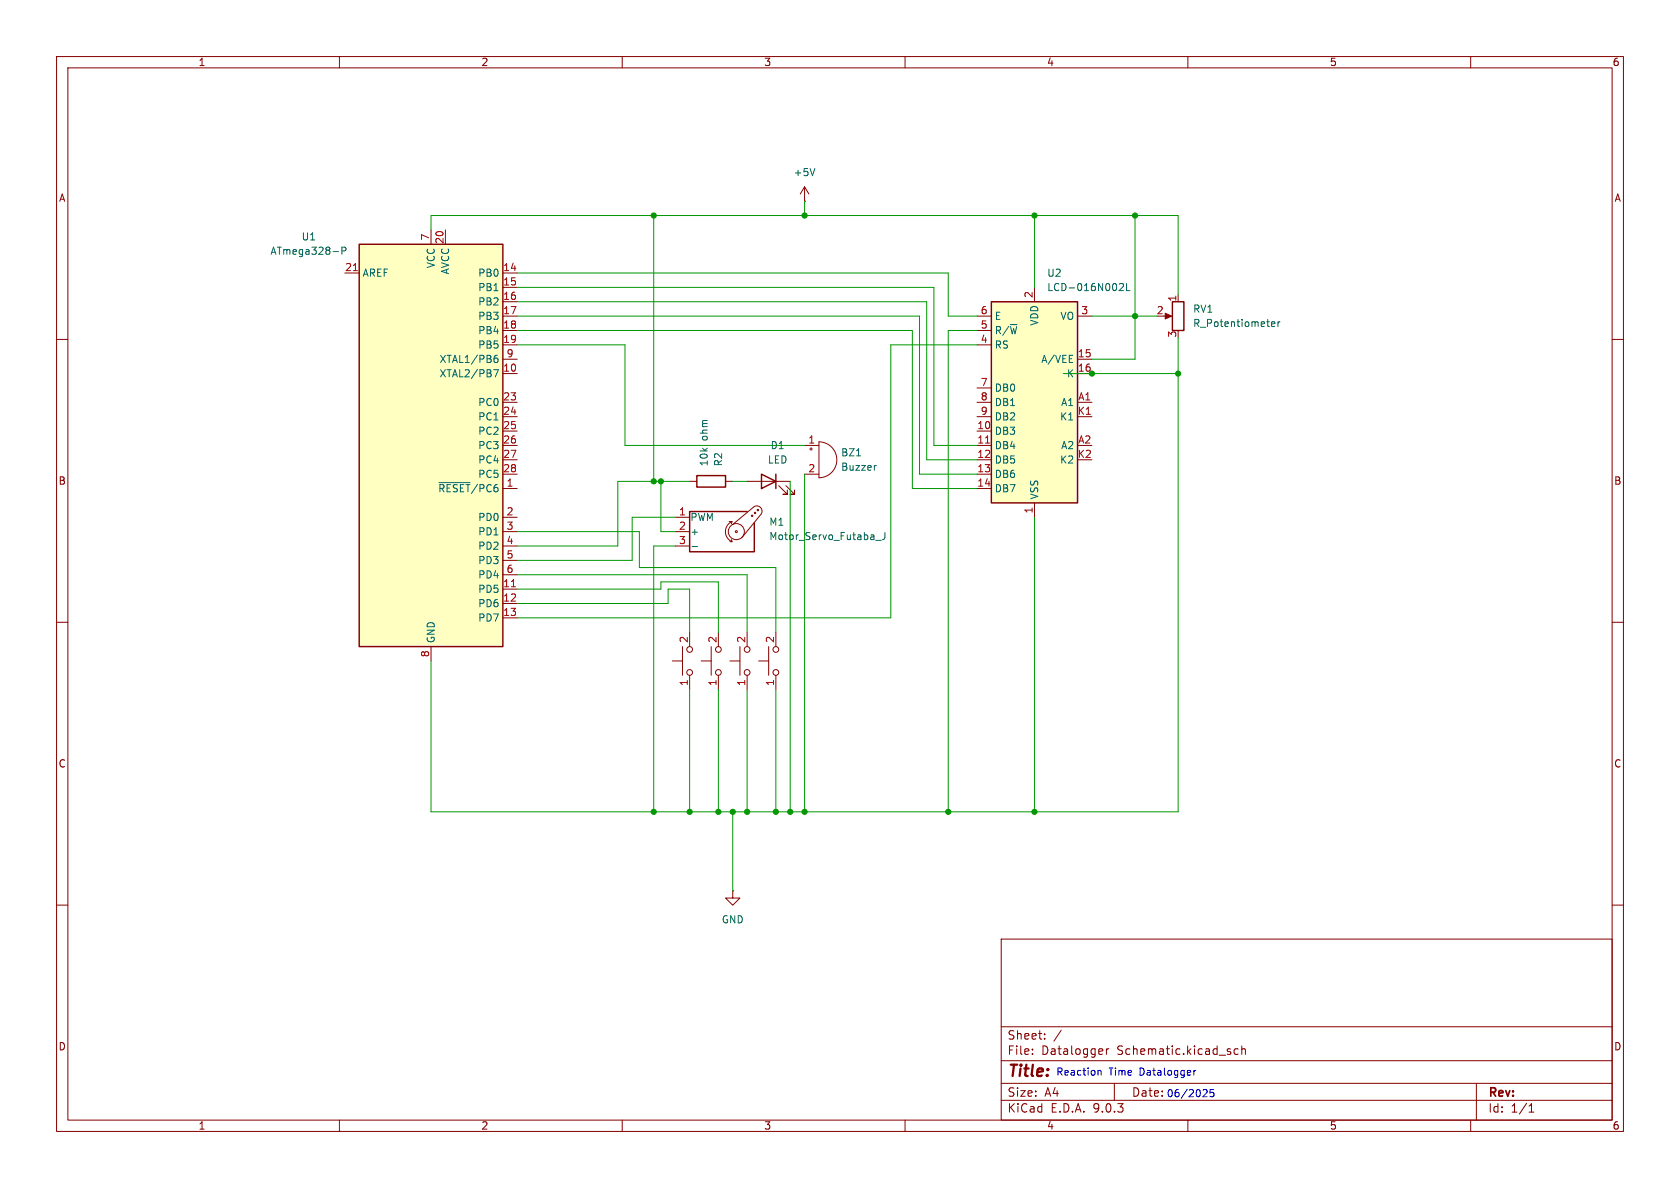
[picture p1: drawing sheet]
<svg xmlns="http://www.w3.org/2000/svg" width="297mm" height="210mm" viewBox="0 0 297 210" stroke-linecap="round" stroke-linejoin="round" font-family="sans-serif">
<g fill="none" stroke="#840000" stroke-width=".18">
<path d="M10 10h277v190h-277zM12 12h273v186h-273zM60 10v2M110 10v2M160 10v2M210 10v2M260 10v2M10 60h2M285 60h2M10 110h2M285 110h2M10 160h2"/>
<path d="M177 166h108v32h-108zM285 160h2M60 198v2M110 198v2M160 198v2M177 194.5h108M177 191.5h108M177 187.5h108M177 181.5h108M182.5 186.3v.1M182.5 185.5v.1M184.7 183.6v.1"/>
<path d="M184.7 182.8v.1M187.6 182.1l-1.3 2M195.6 185.4v1M196 185.4l-.3 .1-.1 .2M197 191.5v3M210 198v2M218.9 185.5l-.4-.1-.3 .3v.4l.1 .2h.6M219.5 185.5l.2-.1 .4 .1 .1 .9M219.5 184.9v1.5M260 198v2M261 191.5v6.5M270.3 196.6h.9"/>
<path d="M270.3 195.5l.4-.4v1.5"/>
</g>
<path d="M175.3 53.3h15.2v35.6h-15.2z" fill="#ffffc2"/>
<path d="M175.3 53.3h15.2v35.6h-15.2zM123.2 84.1h5.1v2h-5.1zM132.1 90.4h-10.2v7.1h11.4v-5" fill="none" stroke="#840000" stroke-width=".25"/>
<g fill="none" stroke="#840000" stroke-width=".18">
<path d="M172.7 55.9h2.6M172.7 58.4h2.6M182.9 50.8v2.5M190.5 55.9h2.5M172.7 61h2.6M172.7 68.6h2.6M172.7 71.1h2.6M172.7 73.7h2.6M172.7 76.2h2.6M172.7 78.7h2.6M190.5 71.1h2.5M190.5 73.7h2.5"/>
<path d="M190.5 63.5h2.5M190.5 66h2.5M119.4 91.4h2.5M119.4 94h2.5M119.4 96.5h2.5M121.9 85.1h1.3M128.3 85.1h1.2M128.9 92.2h.5M129 95.8h.4M129.3 95.4l.1 .4M129.4 92.2a1.94 1.94 0 0 0-1.2 1.8 1.94 1.94 0 0 0 1.2 1.8M129.4 92.2l-.1 .4"/>
<path d="M134.6 90.8a.94 .94 0 0 0-.2-1.1 .94 .94 0 0 0-1.1-.2l-3.8 3.2M134.6 90.8l-3.4 4.2M172.7 81.3h2.6M172.7 83.8h2.6M172.7 86.4h2.6M182.9 88.9v2.5M118.9 116.8h1.7M120.6 114.3v5.1M121.9 111.8v2.5M121.9 119.4v2.5M124 116.8h1.7M125.7 114.3v5.1"/>
<path d="M127 111.8v2.5M127 119.4v2.5M134.1 116.8h1.8M135.9 114.3v5.1M137.2 111.8v2.5M137.2 119.4v2.5M129.5 157.5v1.3h1.3l-1.3 1.2-1.2-1.2h1.2M129.5 157.5h.1"/>
<circle cx="130.2" cy="94" r=".18"/>
<circle cx="130.2" cy="94" r="1.42"/>
<circle cx="133" cy="91.2" r=".13"/>
<circle cx="133.5" cy="90.7" r=".13"/>
<circle cx="134" cy="90.2" r=".13"/>
<circle cx="121.9" cy="118.9" r=".51"/>
<circle cx="121.9" cy="114.8" r=".51"/>
<circle cx="127" cy="114.8" r=".51"/>
<circle cx="127" cy="118.9" r=".51"/>
<circle cx="137.2" cy="118.9" r=".51"/>
<circle cx="137.2" cy="114.8" r=".51"/>
</g>
<path d="M174.2 78.3h.8" fill="none" stroke="#a90000" stroke-width=".18"/>
<path d="M197.9 50.2l.5-.1 .2 .4-.8 .9h.8M199.2 50.1v1.3h.6M122.3 96.6h1M154.8 95.5h1M156.4 94.1v.9a.41 .41 0 0 1-.4 .4" fill="none" stroke="#006464" stroke-width=".18"/>
<path d="M63.5 43.2h25.4v71.1h-25.4z" fill="#ffffc2"/>
<path d="M63.5 43.2h25.4v71.1h-25.4zM207.3 53.3h2v5.1h-2zM134.6 83.8l2.6 1.3-2.6 1.3zM137.2 83.8v2.6" fill="none" stroke="#840000" stroke-width=".25"/>
<g fill="none" stroke="#840000" stroke-width=".18">
<path d="M142.2 35.6h.1M142.2 33l-.7 1.3M142.2 33l.8 1.3M142.2 33v2.6M61 48.3h2.5M76.2 40.6v2.6M78.7 40.6v2.6M88.9 48.3h2.5M88.9 50.8h2.5M88.9 53.3h2.5M88.9 55.9h2.5M88.9 58.4h2.5"/>
<path d="M205.7 55.9h1.1M208.3 52.1v1.2M88.9 61h2.5M88.9 63.5h2.5M88.9 66h2.5M88.9 71.1h2.5M88.9 73.7h2.5M88.9 76.2h2.5M88.9 78.7h2.5M142.2 78.7h2.6M143.1 79.4h.5M143.4 79.1v.5"/>
<path d="M144.8 78.1a3.2 3.2 0 0 1 3.1 3.2 3.2 3.2 0 0 1-3.1 3.2zM88.9 81.3h2.5M88.9 83.8h2.5M88.9 86.4h2.5M88.9 91.4h2.5M88.9 94h2.5M88.9 96.5h2.5M88.9 99.1h2.5M132.1 85.1h7.6M137.7 85.9l1.5 1.5h-.8h.8v-.8M138.9 85.9l1.6 1.5h-.8h.8v-.8M142.2 83.8h2.6"/>
<path d="M76.2 114.3v2.5M88.9 101.6h2.5M88.9 104.1h2.5M88.9 106.7h2.5M88.9 109.2h2.5M129 116.8h1.8M130.8 114.3v5.1M132.1 111.8v2.5M132.1 119.4v2.5"/>
<circle cx="132.1" cy="118.9" r=".51"/>
<circle cx="132.1" cy="114.8" r=".51"/>
</g>
<path d="M62.5 47.8h.7M90.4 103.7h.7" fill="none" stroke="#a90000" stroke-width=".18"/>
<path d="M144.1 29.8l-.5 1.3M58.9 44.5h.9M60.4 44.4l.7-.1 .1-.2-.1-.3-.7-.1v1.3M224.8 57.3l.6-.1-.1-.3h-.3l-.2 .2v.6h.5M225.9 56.9v.8M226.3 56.9l-.4 .2M87.3 65.3h.8l-.5 1.3M87.4 63.4l.4-.1 .2 .2-.1 .5-.3 .1-.2-.1M87.9 62.8l-.3 .1-.2 .2M77.6 85.3h5.5M151.4 80.6h.7M154.9 82.3h-.2" fill="none" stroke="#006464" stroke-width=".18"/>
<path d="M206 55.4l1.1 .5-1.1 .5z" fill="#840000" stroke="#840000" stroke-width=".18"/>
<g fill="none" stroke="#009600" stroke-width=".18">
<path d="M115.6 38.1v47M142.2 35.6v2.5M182.9 38.1v12.7M200.7 38.1v25.4h-7.7M76.2 40.6v-2.5h132.1v14M91.4 48.3h76.2v7.6h5.1M91.4 55.9h71.2v27.9h10.1M91.4 53.3h72.4v28h8.9M91.4 58.4h69.9v28h11.4M91.4 50.8h73.7v27.9h7.6M172.7 58.4h-5.1v85.1M193 55.9h11.5"/>
<path d="M208.3 59.7v83.8h-132.1v-26.7M91.4 61h19.1v17.7h31.7M172.7 61h-15.2v48.2h-66.1M188 66h20.3M91.4 94h21.6v6.3h24.2v11.5M116.8 85.1v8.9h2.6M119.4 91.4h-7.6v7.7h-20.4M119.4 96.5h-3.8v47M121.9 85.1h-12.7v11.4h-17.8M129.5 85.1h2.6M139.7 85.1v58.4M142.2 83.8v59.7"/>
<path d="M182.9 91.4v52.1M91.4 104.1h25.4v-1.2h10.2v8.9M91.4 106.7h26.7v-2.6h3.8v7.7M91.4 101.6h40.7v10.2M121.9 121.9v21.6M127 121.9v21.6M132.1 121.9v21.6M137.2 121.9v21.6M129.5 143.5v14"/>
</g>
<path d="M194.1 189.3l.2-.1 .3 .1 .1 .8M211 189.2v.9M211.4 189.2l-.4 .3M212.9 192.6l.4 .1 .1 .3-.8 .9h.8M214.6 192.6h-.6l-.1 .6 .2-.1 .4 .1 .1 .1v.5l-.2 .1-.5-.1" fill="none" stroke="#0000c2" stroke-width=".18"/>
<g fill="#009600" stroke="#009600" stroke-width=".18">
<circle cx="193" cy="66" r=".46"/>
<circle cx="200.7" cy="38.1" r=".46"/>
<circle cx="200.7" cy="55.9" r=".46"/>
<circle cx="182.9" cy="143.5" r=".46"/>
<circle cx="167.6" cy="143.5" r=".46"/>
<circle cx="208.3" cy="66" r=".46"/>
<circle cx="142.2" cy="38.1" r=".46"/>
<circle cx="115.6" cy="38.1" r=".46"/>
<circle cx="182.9" cy="38.1" r=".46"/>
<circle cx="115.6" cy="85.1" r=".46"/>
<circle cx="116.8" cy="85.1" r=".46"/>
<circle cx="121.9" cy="143.5" r=".46"/>
<circle cx="115.6" cy="143.5" r=".46"/>
<circle cx="137.2" cy="143.5" r=".46"/>
<circle cx="132.1" cy="143.5" r=".46"/>
<circle cx="127" cy="143.5" r=".46"/>
<circle cx="129.5" cy="143.5" r=".46"/>
<circle cx="139.7" cy="143.5" r=".46"/>
<circle cx="142.2" cy="143.5" r=".46"/>
</g>
<text font-size="2.8" fill="#840000" x="178" y="190.9">Title:</text>
<g font-size="2.1" fill="#840000">
<text x="178" y="184">Sheet:</text>
<text x="178" y="186.7">File:</text>
<text x="184.1" y="186.7">Datalogger</text>
<text x="197.5" y="186.7">Schematic.kicad_sch</text>
<text x="178" y="196.9">KiCad</text>
<text x="178" y="194.1">Size:</text>
<text x="184.7" y="194.1">A4</text>
<text x="185.7" y="196.9">E.D.A.</text>
<text x="193.3" y="196.9">9.0.3</text>
<text x="200" y="194.1">Date:</text>
<text x="263" y="194.3">Rev:</text>
<text x="263" y="196.9">Id:</text>
<text x="267.1" y="196.9">1/1</text>
</g>
<g font-size="1.8" fill="#840000">
<text x="35" y="11.9">1</text>
<text x="85" y="11.9">2</text>
<text x="135" y="11.9">3</text>
<text x="185" y="11.9">4</text>
<text x="235" y="11.9">5</text>
<text x="285" y="11.9">6</text>
<text x="10.3" y="35.9">A</text>
<text x="285.3" y="35.9">A</text>
<text x="10.3" y="85.9">B</text>
<text x="285.3" y="85.9">B</text>
<text x="10.3" y="135.9">C</text>
<text x="285.3" y="135.9">C</text>
<text x="10.3" y="185.9">D</text>
<text x="285.3" y="185.9">D</text>
<text x="35" y="199.9">1</text>
<text x="85" y="199.9">2</text>
<text x="135" y="199.9">3</text>
<text x="185" y="199.9">4</text>
<text x="235" y="199.9">5</text>
<text x="285" y="199.9">6</text>
</g>
<g font-size="1.8" fill="#006464">
<text x="140.2" y="31.3">+5V</text>
<text x="47.7" y="45.2">ATmega328-P</text>
<text x="53.2" y="42.7">U1</text>
<text x="77.1" y="47.5" transform="rotate(-90 77.1 47.5)">VCC</text>
<text x="64" y="49.1">AREF</text>
<text x="79.6" y="48.6" transform="rotate(-90 79.6 48.6)">AVCC</text>
<text x="84.4" y="49.1">PB0</text>
<text x="84.4" y="51.7">PB1</text>
<text x="185" y="51.7">LCD-016N002L</text>
<text x="185" y="49.1">U2</text>
<text x="84.4" y="54.2">PB2</text>
<text x="84.4" y="56.7">PB3</text>
<text x="84.4" y="59.3">PB4</text>
<text x="175.8" y="56.7">E</text>
<text x="175.8" y="59.3">R/~{W}</text>
<text x="183.7" y="57.7" transform="rotate(-90 183.7 57.7)">VDD</text>
<text x="187.4" y="56.7">VO</text>
<text x="210.8" y="55.5">RV1</text>
<text x="210.8" y="58">R_Potentiometer</text>
<text x="77.6" y="64.4">XTAL1/PB6</text>
<text x="84.4" y="61.8">PB5</text>
<text x="175.8" y="61.8">RS</text>
<text x="184" y="64.4">A/VEE</text>
<text x="77.6" y="66.9">XTAL2/PB7</text>
<text x="84.4" y="72">PC0</text>
<text x="175.8" y="69.4">DB0</text>
<text x="175.8" y="72">DB1</text>
<text x="187.5" y="72">A1</text>
<text x="188.5" y="66.9">K</text>
<text x="84.4" y="74.5">PC1</text>
<text x="84.4" y="77.1">PC2</text>
<text x="125.3" y="77.9" transform="rotate(-90 125.3 77.9)">ohm</text>
<text x="175.8" y="74.5">DB2</text>
<text x="175.8" y="77.1">DB3</text>
<text x="187.3" y="74.5">K1</text>
<text x="84.4" y="79.6">PC3</text>
<text x="84.4" y="82.1">PC4</text>
<text x="125.3" y="82.5" transform="rotate(-90 125.3 82.5)">10k</text>
<text x="127.9" y="82.5" transform="rotate(-90 127.9 82.5)">R2</text>
<text x="135.7" y="82.1">LED</text>
<text x="136.1" y="79.6">D1</text>
<text x="148.6" y="80.9">BZ1</text>
<text x="148.6" y="83.4">Buzzer</text>
<text x="175.8" y="79.6">DB4</text>
<text x="175.8" y="82.1">DB5</text>
<text x="187.3" y="82.1">K2</text>
<text x="187.5" y="79.6">A2</text>
<text x="77.4" y="87.2">~{RESET}/PC6</text>
<text x="84.4" y="84.7">PC5</text>
<text x="175.8" y="84.7">DB6</text>
<text x="175.8" y="87.2">DB7</text>
<text x="183.7" y="88.4" transform="rotate(-90 183.7 88.4)">VSS</text>
<text x="84.4" y="92.3">PD0</text>
<text x="84.4" y="94.8">PD1</text>
<text x="121.9" y="92.3">PWM</text>
<text x="121.9" y="94.8">+</text>
<text x="135.9" y="93.1">M1</text>
<text x="135.9" y="95.7">Motor_Servo_Futaba_J</text>
<text x="84.4" y="97.4">PD2</text>
<text x="84.4" y="99.9">PD3</text>
<text x="84.4" y="102.5">PD4</text>
<text x="84.4" y="105">PD5</text>
<text x="84.4" y="107.5">PD6</text>
<text x="77.1" y="113.8" transform="rotate(-90 77.1 113.8)">GND</text>
<text x="84.4" y="110.1">PD7</text>
<text x="127.5" y="163.4">GND</text>
</g>
<g font-size="1.8" fill="#a90000">
<text x="75.9" y="42.6" transform="rotate(-90 75.9 42.6)">7</text>
<text x="78.5" y="43.2" transform="rotate(-90 78.5 43.2)">20</text>
<text x="60.9" y="48">21</text>
<text x="88.9" y="48">14</text>
<text x="88.9" y="50.5">15</text>
<text x="88.9" y="53.1">16</text>
<text x="182.6" y="52.8" transform="rotate(-90 182.6 52.8)">2</text>
<text x="208" y="53.4" transform="rotate(-90 208 53.4)">1</text>
<text x="88.9" y="55.6">17</text>
<text x="88.9" y="58.2">18</text>
<text x="173.3" y="55.6">6</text>
<text x="173.3" y="58.2">5</text>
<text x="191.1" y="55.6">3</text>
<text x="204.4" y="55.6">2</text>
<text x="208" y="59.8" transform="rotate(-90 208 59.8)">3</text>
<text x="88.9" y="60.7">19</text>
<text x="88.9" y="65.8">10</text>
<text x="89.5" y="63.2">9</text>
<text x="173.3" y="60.7">4</text>
<text x="190.5" y="63.2">15</text>
<text x="190.5" y="65.8">16</text>
<text x="88.9" y="70.9">23</text>
<text x="173.3" y="68.3">7</text>
<text x="173.3" y="70.9">8</text>
<text x="190.5" y="70.9">A1</text>
<text x="88.9" y="73.4">24</text>
<text x="88.9" y="75.9">25</text>
<text x="172.7" y="75.9">10</text>
<text x="173.3" y="73.4">9</text>
<text x="190.4" y="73.4">K1</text>
<text x="88.9" y="78.5">26</text>
<text x="88.9" y="81">27</text>
<text x="88.9" y="83.6">28</text>
<text x="142.8" y="78.5">1</text>
<text x="142.8" y="83.6">2</text>
<text x="172.7" y="78.5">11</text>
<text x="172.7" y="81">12</text>
<text x="172.7" y="83.6">13</text>
<text x="190.4" y="81">K2</text>
<text x="190.5" y="78.5">A2</text>
<text x="89.5" y="86.1">1</text>
<text x="172.7" y="86.1">14</text>
<text x="89.5" y="91.2">2</text>
<text x="89.5" y="93.7">3</text>
<text x="119.9" y="91.2">1</text>
<text x="119.9" y="93.7">2</text>
<text x="182.6" y="90.9" transform="rotate(-90 182.6 90.9)">1</text>
<text x="89.5" y="96.3">4</text>
<text x="89.5" y="98.8">5</text>
<text x="89.5" y="101.3">6</text>
<text x="119.9" y="96.3">3</text>
<text x="88.9" y="103.9">11</text>
<text x="88.9" y="106.4">12</text>
<text x="88.9" y="109">13</text>
<text x="121.7" y="113.7" transform="rotate(-90 121.7 113.7)">2</text>
<text x="126.7" y="113.7" transform="rotate(-90 126.7 113.7)">2</text>
<text x="131.8" y="113.7" transform="rotate(-90 131.8 113.7)">2</text>
<text x="136.9" y="113.7" transform="rotate(-90 136.9 113.7)">2</text>
<text x="75.9" y="116.3" transform="rotate(-90 75.9 116.3)">8</text>
<text x="121.7" y="121.4" transform="rotate(-90 121.7 121.4)">1</text>
<text x="126.7" y="121.4" transform="rotate(-90 126.7 121.4)">1</text>
<text x="131.8" y="121.4" transform="rotate(-90 131.8 121.4)">1</text>
<text x="136.9" y="121.4" transform="rotate(-90 136.9 121.4)">1</text>
</g>
<g font-size="1.8" fill="#0000c2">
<text x="186.6" y="190.4">Reaction</text>
<text x="196" y="190.4">Time</text>
<text x="201.6" y="190.4">Datalogger</text>
<text x="206.2" y="194.2">06/2025</text>
</g>
</svg>
